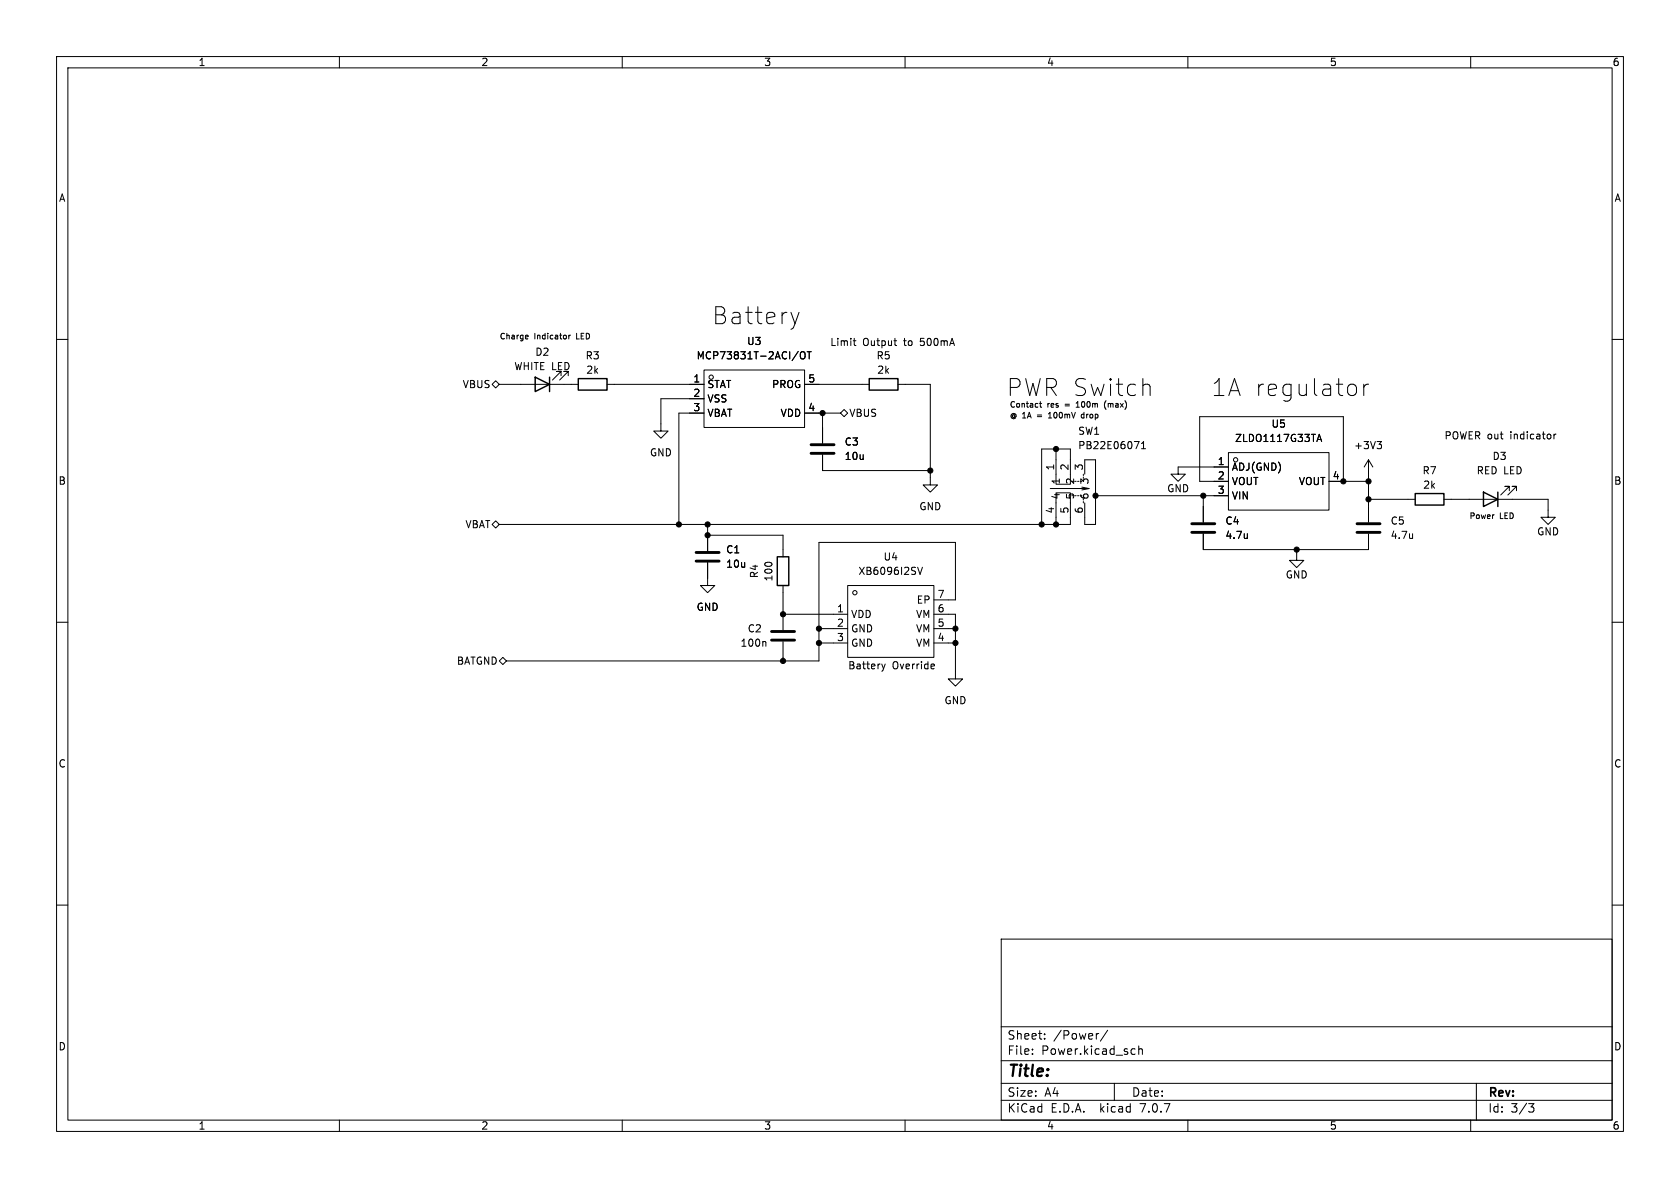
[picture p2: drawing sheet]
<svg xmlns="http://www.w3.org/2000/svg" width="297mm" height="210mm" viewBox="0 0 297 210" stroke-linecap="round" stroke-linejoin="round" font-family="sans-serif">
<g fill="none" stroke="#000" stroke-width=".18">
<path d="M10 10h277v190h-277zM12 12h273v186h-273zM60 10v2M110 10v2M160 10v2M210 10v2M260 10v2M10 60h2M93.2 59.3l.2 .2-.5 .1M93.3 59.9h-.1M100.6 59.3v.6M100.8 59.3l-.2 .1"/>
<path d="M139.8 55.2l.7 2M140.5 57.2l-.2 .7M141.3 55.2l-.8 2M151 59.8v1.1l.3 .2M285 60h2M87 67.9l.6-.6 .7 .6-.7 .7zM88.3 67.9h13.9M99.2 66.4v-.7h-.8h.8l-1.5 1.5M100.5 66.4v-.7h-.8h.8l-1.6 1.5M107.3 67.9h17.2M124.5 65.4h17.7v10.2h-17.7zM124.5 70.5h-7.7v5.7h1.3l-1.3 1.3-1.2-1.3h1.2"/>
<path d="M124.5 73h-4.5v19.7M141.1 62.1l-1.1 1.6M141.5 62.4l.3-.2a.43 .43 0 0 1 .5 .4v.4a.42 .42 0 0 1-.4 .5 .42 .42 0 0 1-.4-.5zM142.2 67.9h11.5M142.2 73h6.4M142.7 62.2h.7M143.1 62.2v1.2M145.4 73v5.4M148.6 73l.6-.6 .7 .6-.7 .7zM150.8 60.2h.5M158 60.2h.5M158.4 61.1h.1"/>
<path d="M158.7 67.9h5.8v17.8h1.2l-1.2 1.3-1.3-1.3h1.3M183.9 71v.8l.3 .2M185.3 73.9h.6M185.5 73l-.2 .2M186.7 79.4v6.2h2.5v-6.2h-5.1v13.3M190.2 72h.6M191.5 73.2l-.3 .2v.4l.3 .1M195.2 71.7l.3 .7M200.5 78h.9l-.6 1.3M201.8 79.3h.7M201.8 78.4l.4-.4v1.3M202.5 67.9h.4l.3 .2 .1 .2v1.6"/>
<path d="M232.8 78l.4-1.2 .4 1.2M232.9 77.7h.6M239.2 67.9l.3 .2 .3 .4v.8l-.3 .5-.3 .1M241.1 67.9v2M242 67.9a.77 .77 0 0 0-.9 .6M243.4 78h.8l-.4 .5M244 78.5l.2 .3v.3l-.2 .2M274.7 76.7v.9M275.1 76.7l-.4 .3M87 92.7l.6-.6 .7 .6-.7 .6zM88.3 92.7h100.9v-5.6h-2.5v5.6M125.1 99.4v4.1h1.3l-1.3 1.3-1.3-1.3h1.3"/>
<path d="M125.1 94.6h13.3v3.8M125.1 92.7v4.7M145.4 80.4v2.8h19.1M190.5 87.6h.2M190.5 85.1h.2M191.3 86.1l1.2 .3h-6.8M191.5 83.8v.3M191.8 83.8v-2.5h1.9v11.4h-1.9v-3.8M192.5 86.4l-1.2 .2M193.7 87.6h23.5M212.7 87.6v4.7M212.7 94.4v2.8h29.2v-2.8"/>
<path d="M217.2 80h17.7v10.2h-17.7zM217.2 82.6h-8.9v1.2h1.2l-1.2 1.3-1.3-1.3h1.3M217.2 85.1h-5.1v-11.4h25.4v11.4M220.5 94.3v.9M220.5 95.1h.1M229.2 97.2v1.9h1.3l-1.3 1.2-1.2-1.2h1.2M234.9 85.1h7M241.9 88.3h8.3M241.9 81.3v11M241.9 81.3l-.7 1.3M241.9 81.3l.8 1.3M249.7 94.3v.9"/>
<path d="M249.7 95.1h.1M255.3 88.3h18.4v3.1h1.3l-1.3 1.3-1.3-1.3h1.3M266.8 86.7v-.7h-.7h.7l-1.5 1.5M268.1 86.7v-.7h-.8h.8l-1.5 1.5M10 110h2M88.3 116.8l.6-.6 .6 .6-.6 .7zM135.2 113.4l.2 .2v.6M138.4 103.5v7.9M138.4 113.4v3.4M138.4 108.6h11.5M144.8 111.1h5.1M144.8 113.7h5.1"/>
<path d="M149.9 103.5h15.2v12.7h-15.2zM155.9 117.4l.3 .8M156.2 118.2l-.2 .4M156.5 117.4l-.3 .8M162.2 100.3l.5 1.2 .4-1.2M165 117.4l.2 .3-.6 .1M165.1 108.6h3.8v11.4h1.3l-1.3 1.3-1.3-1.3h1.3M165.1 111.1h3.8M165.1 113.7h3.8M165.1 106h3.8v-10.1h-24.1v20.9h-55.3M165.1 118.2h-.1M285 110h2"/>
<path d="M10 160h2M285 160h2M177 166h108v32h-108zM60 198v2M110 198v2M160 198v2M177 194.5h108M177 191.5h108M177 187.5h108M177 181.5h108M182.5 186.3v.1M182.5 185.5v.1"/>
<path d="M184.7 183.6v.1M184.7 182.8v.1M194.2 182.7l-.2 .1M195.8 182.1l-1.3 2M197 191.5v3M200.2 185.4l.5 .1M200.7 186.3l-.5 .1M201.3 185.5l.2-.1 .4 .1 .1 .9M201.3 184.9v1.5M210 198v2M260 198v2M261 191.5v6.5"/>
<path d="M270.2 195.1h1l-.5 .6 .4 .1 .1 .5-.3 .3h-.4"/>
<circle cx="125.7" cy="66.7" r=".38"/>
<circle cx="218.4" cy="81.3" r=".38"/>
<circle cx="151.1" cy="104.8" r=".38"/>
</g>
<path d="M94.6 66.7l2.6 1.2-2.6 1.3zM97.2 66.7v2.5M102.2 66.9h5.1v2.1h-5.1zM153.7 66.9h5v2.1h-5zM137.4 98.4h2v5.1h-2zM250.2 87.2h5.1v2.1h-5.1zM262.3 87l2.5 1.3-2.5 1.2zM264.8 87v2.5" fill="none" stroke="#000" stroke-width=".25"/>
<path d="M143.4 78.6h4M123.1 99.2h4M123.1 97.7h4M143.4 80.1h4M210.7 94.1h4.1M210.7 92.6h4.1M239.9 94.1h4.1M239.9 92.6h4.1M136.4 113.2h4.1M136.4 111.6h4.1" fill="none" stroke="#000" stroke-width=".51"/>
<g fill="#000" stroke="#000" stroke-width=".18">
<circle cx="145.4" cy="73" r=".46"/>
<circle cx="186.7" cy="79.4" r=".46"/>
<circle cx="120" cy="92.7" r=".46"/>
<circle cx="125.1" cy="94.6" r=".46"/>
<circle cx="125.1" cy="92.7" r=".46"/>
<circle cx="164.5" cy="83.2" r=".46"/>
<circle cx="184.1" cy="92.7" r=".46"/>
<circle cx="186.7" cy="92.7" r=".46"/>
<circle cx="193.7" cy="87.6" r=".46"/>
<circle cx="212.7" cy="87.6" r=".46"/>
<circle cx="229.2" cy="97.2" r=".46"/>
<circle cx="237.5" cy="85.1" r=".46"/>
<circle cx="241.9" cy="85.1" r=".46"/>
<circle cx="241.9" cy="88.3" r=".46"/>
<circle cx="138.4" cy="116.8" r=".46"/>
<circle cx="138.4" cy="108.6" r=".46"/>
<circle cx="144.8" cy="113.7" r=".46"/>
<circle cx="144.8" cy="111.1" r=".46"/>
<circle cx="168.9" cy="111.1" r=".46"/>
<circle cx="168.9" cy="113.7" r=".46"/>
</g>
<g font-size="4.2">
<text x="125.7" y="57.6">Battery</text>
<text x="177.8" y="70.3">PWR Switch</text>
<text x="214" y="70.3">1A regulator</text>
</g>
<text font-size="2.8" x="178" y="190.9">Title:</text>
<g font-size="2.1">
<text x="178" y="184">Sheet:</text>
<text x="186.2" y="184">/Power/</text>
<text x="178" y="186.7">File:</text>
<text x="184.1" y="186.7">Power.kicad_sch</text>
<text x="178" y="196.9">KiCad</text>
<text x="178" y="194.1">Size:</text>
<text x="184.7" y="194.1">A4</text>
<text x="185.7" y="196.9">E.D.A.</text>
<text x="194.6" y="196.9">kicad</text>
<text x="200" y="194.1">Date:</text>
<text x="201.8" y="196.9">7.0.7</text>
<text x="263" y="194.3">Rev:</text>
<text x="263" y="196.9">Id:</text>
<text x="267.1" y="196.9">3/3</text>
</g>
<g font-size="1.8">
<text x="35" y="11.9">1</text>
<text x="85" y="11.9">2</text>
<text x="135" y="11.9">3</text>
<text x="185" y="11.9">4</text>
<text x="235" y="11.9">5</text>
<text x="285" y="11.9">6</text>
<text x="10.3" y="35.9">A</text>
<text x="285.3" y="35.9">A</text>
<text x="90.8" y="65.6">WHITE LED</text>
<text x="94.5" y="63.1">D2</text>
<text x="103.4" y="63.7">R3</text>
<text x="123.1" y="63.7">MCP73831T-2ACI/OT</text>
<text x="132" y="61.2">U3</text>
<text x="146.7" y="61.2">Limit</text>
<text x="152.5" y="61.2">Output</text>
<text x="154.9" y="63.7">R5</text>
<text x="159.9" y="61.2">to</text>
<text x="163" y="61.2">500mA</text>
<text x="81.7" y="68.8">VBUS</text>
<text x="103.6" y="66.3">2k</text>
<text x="122.5" y="67.7">1</text>
<text x="122.5" y="70.2">2</text>
<text x="125" y="68.8">STAT</text>
<text x="125" y="71.3">VSS</text>
<text x="136.4" y="68.8">PROG</text>
<text x="142.8" y="67.7">5</text>
<text x="155" y="66.3">2k</text>
<text x="122.5" y="72.8">3</text>
<text x="125" y="73.9">VBAT</text>
<text x="137.9" y="73.9">VDD</text>
<text x="142.8" y="72.8">4</text>
<text x="150.1" y="73.9">VBUS</text>
<text x="190.5" y="77.1">SW1</text>
<text x="224.7" y="75.8">U5</text>
<text x="255.3" y="77.8">POWER out</text>
<text x="267.1" y="77.8">indicator</text>
<text x="114.8" y="80.9">GND</text>
<text x="149.2" y="79">C3</text>
<text x="149.2" y="81.5">10u</text>
<text x="186.4" y="83.3" transform="rotate(-90 186.4 83.3)">1</text>
<text x="189" y="83.3" transform="rotate(-90 189 83.3)">2</text>
<text x="190.5" y="79.6">PB22E06071</text>
<text x="191.5" y="83.3" transform="rotate(-90 191.5 83.3)">3</text>
<text x="215.2" y="82.3">1</text>
<text x="217.7" y="83.4">ADJ(GND)</text>
<text x="218.2" y="78.3">ZLDO1117G33TA</text>
<text x="239.3" y="79.6">+3V3</text>
<text x="263.8" y="81.5">D3</text>
<text x="10.3" y="85.9">B</text>
<text x="187.6" y="88.4" transform="rotate(-90 187.6 88.4)">4</text>
<text x="187.6" y="85.7" transform="rotate(-90 187.6 85.7)">1</text>
<text x="190.1" y="88.4" transform="rotate(-90 190.1 88.4)">5</text>
<text x="190.1" y="85.7" transform="rotate(-90 190.1 85.7)">2</text>
<text x="192.6" y="88.4" transform="rotate(-90 192.6 88.4)">6</text>
<text x="192.6" y="85.7" transform="rotate(-90 192.6 85.7)">3</text>
<text x="206.2" y="87.2">GND</text>
<text x="215.2" y="84.8">2</text>
<text x="215.2" y="87.4">3</text>
<text x="217.7" y="86">VOUT</text>
<text x="217.7" y="88.5">VIN</text>
<text x="229.5" y="86">VOUT</text>
<text x="235.5" y="84.8">4</text>
<text x="251.4" y="84">R7</text>
<text x="251.5" y="86.6">2k</text>
<text x="261" y="84">RED LED</text>
<text x="285.3" y="85.9">B</text>
<text x="82.2" y="93.6">VBAT</text>
<text x="162.4" y="90.4">GND</text>
<text x="186.4" y="90.9" transform="rotate(-90 186.4 90.9)">4</text>
<text x="189" y="90.9" transform="rotate(-90 189 90.9)">5</text>
<text x="191.5" y="90.9" transform="rotate(-90 191.5 90.9)">6</text>
<text x="216.5" y="92.9">C4</text>
<text x="216.5" y="95.5">4.7u</text>
<text x="245.8" y="92.9">C5</text>
<text x="245.8" y="95.5">4.7u</text>
<text x="271.6" y="94.8">GND</text>
<text x="128.3" y="98">C1</text>
<text x="128.3" y="100.6">10u</text>
<text x="151.7" y="101.8">XB6096I2SV</text>
<text x="156.1" y="99.3">U4</text>
<text x="134.2" y="102.3" transform="rotate(-90 134.2 102.3)">R4</text>
<text x="136.8" y="102.9" transform="rotate(-90 136.8 102.9)">100</text>
<text x="162" y="106.9">EP</text>
<text x="165.7" y="105.8">7</text>
<text x="227.2" y="102.5">GND</text>
<text x="123.1" y="108.2">GND</text>
<text x="132.1" y="112">C2</text>
<text x="147.9" y="108.3">1</text>
<text x="147.9" y="110.9">2</text>
<text x="147.9" y="113.4">3</text>
<text x="150.4" y="109.4">VDD</text>
<text x="150.4" y="112">GND</text>
<text x="161.8" y="112">VM</text>
<text x="161.8" y="109.4">VM</text>
<text x="165.7" y="113.4">4</text>
<text x="165.7" y="110.9">5</text>
<text x="165.7" y="108.3">6</text>
<text x="80.7" y="117.7">BATGND</text>
<text x="130.8" y="114.5">100n</text>
<text x="149.9" y="118.4">Battery</text>
<text x="150.4" y="114.5">GND</text>
<text x="157.7" y="118.4">Override</text>
<text x="161.8" y="114.5">VM</text>
<text x="166.9" y="124.7">GND</text>
<text x="10.3" y="135.9">C</text>
<text x="285.3" y="135.9">C</text>
<text x="10.3" y="185.9">D</text>
<text x="285.3" y="185.9">D</text>
<text x="35" y="199.9">1</text>
<text x="85" y="199.9">2</text>
<text x="135" y="199.9">3</text>
<text x="185" y="199.9">4</text>
<text x="235" y="199.9">5</text>
<text x="285" y="199.9">6</text>
</g>
<g font-size="1.4">
<text x="88.3" y="60">Charge</text>
<text x="94.5" y="60">Indicator</text>
<text x="102.1" y="60">LED</text>
<text x="178.4" y="72.1">Contact</text>
<text x="178.4" y="74">@ 1A</text>
<text x="183.6" y="74">=</text>
<text x="185.2" y="72.1">res</text>
<text x="185.8" y="74">100mV</text>
<text x="188.5" y="72.1">=</text>
<text x="190.7" y="72.1">100m</text>
<text x="191.9" y="74">drop</text>
<text x="195.9" y="72.1">(max)</text>
<text x="259.7" y="91.8">Power</text>
<text x="265.2" y="91.8">LED</text>
</g>
</svg>
